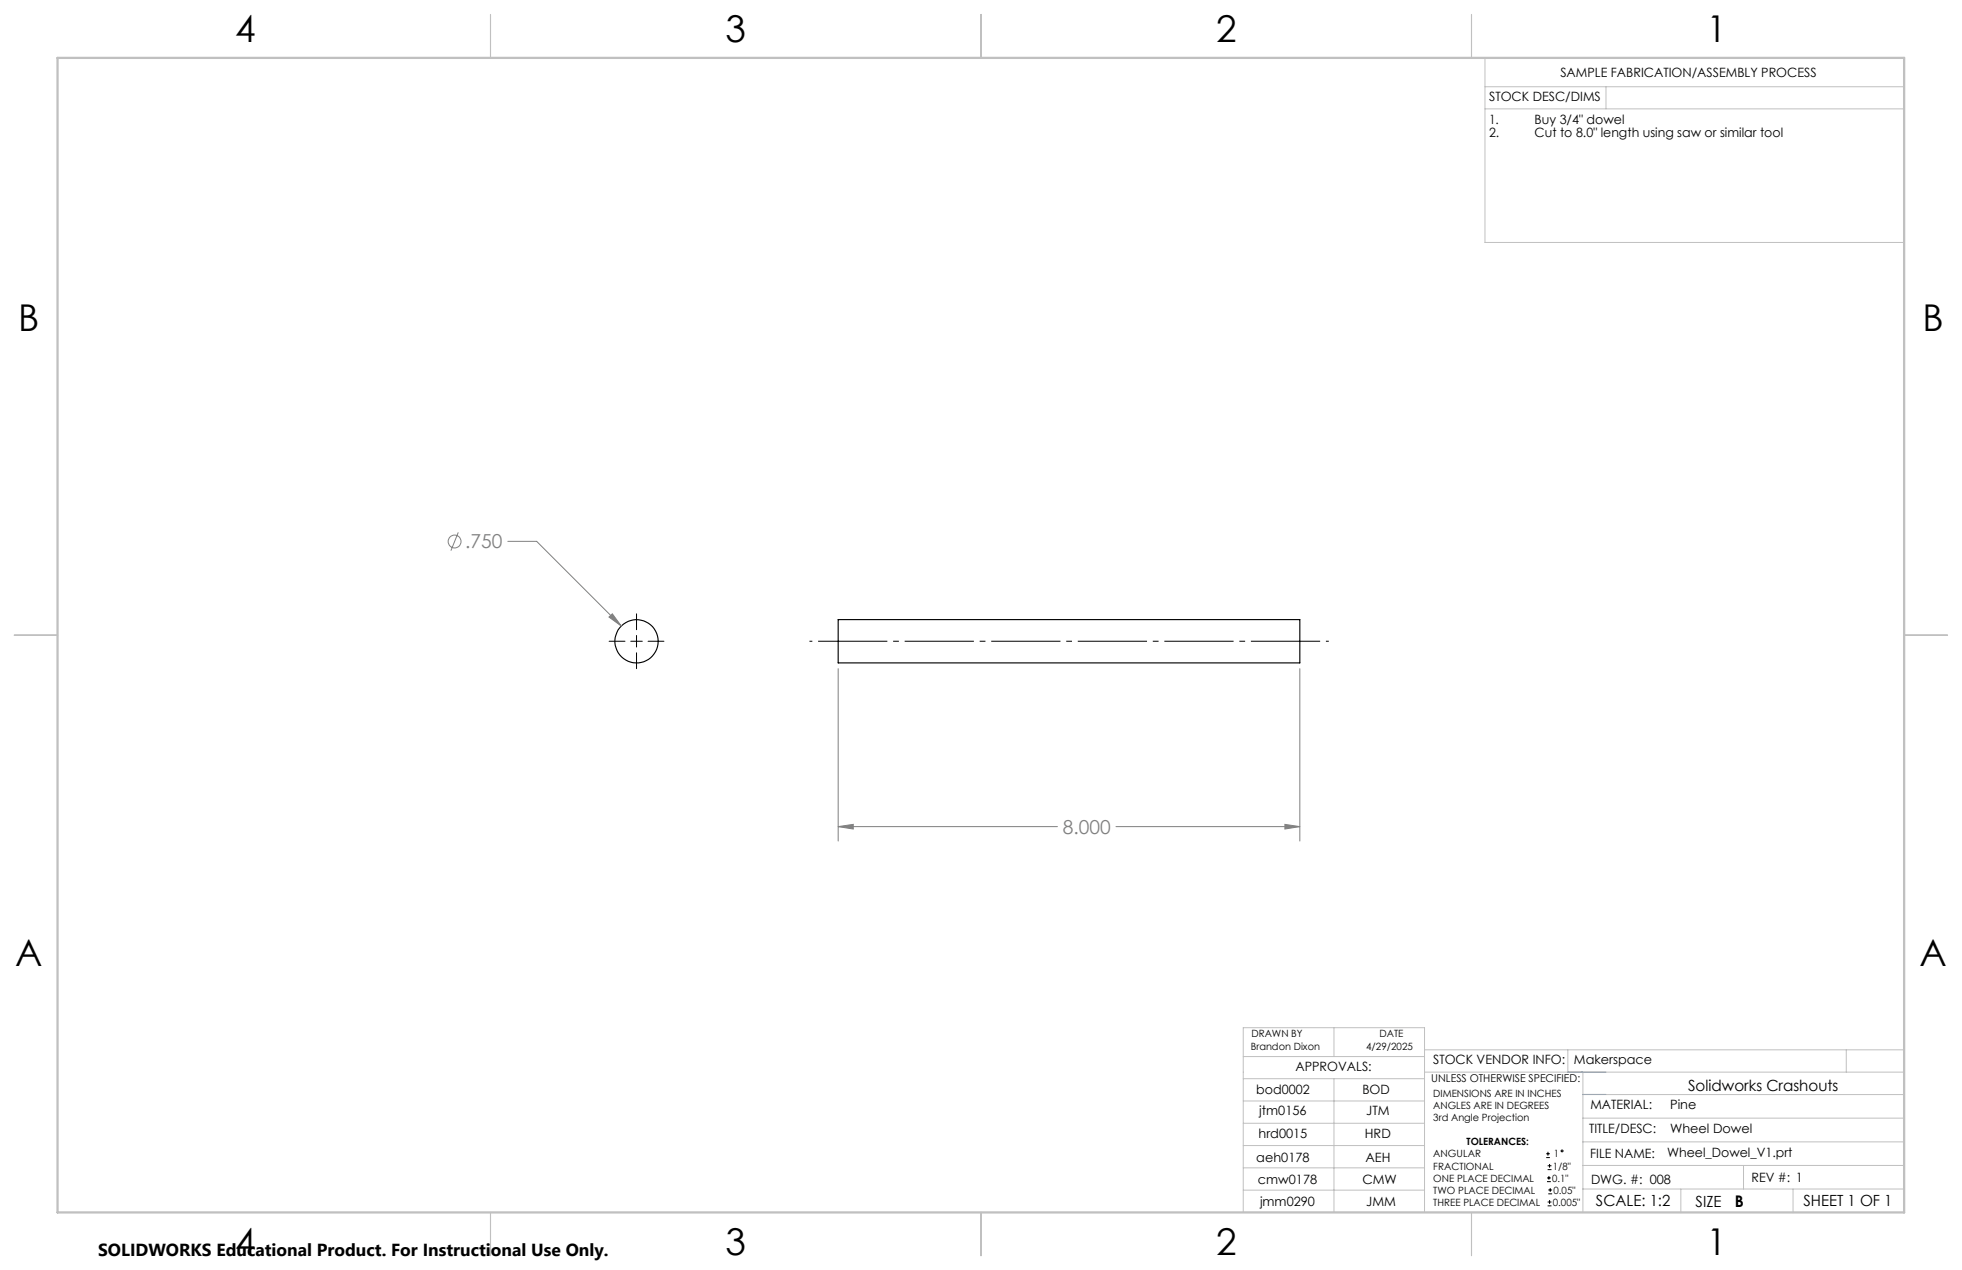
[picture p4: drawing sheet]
<svg xmlns="http://www.w3.org/2000/svg" width="432mm" height="279mm" viewBox="0 0 432 279" stroke-linecap="round" stroke-linejoin="round" font-family="sans-serif">
<g fill="none" stroke="#000" stroke-width=".25">
<path d="M184.5 136.3h101.6v9.5h-101.6z"/>
<circle cx="140.1" cy="141.1" r="4.7"/>
</g>
<g fill="none" stroke="#808080" stroke-width=".22">
<path d="M100.9 117.1l-1.7 4M111.8 119.1h6.3l18.6 18.6M134 135.7l.8-.7 1.9 2.7zM184.5 147.1v37.9M286.1 147.1v37.9M184.5 181.9l3.3-.5v1zM184.5 181.9h48.2M245.6 181.9h40.5M282.8 181.4l3.3 .5-3.3 .5z"/>
<circle cx="100" cy="119.1" r="1.41"/>
</g>
<g fill="none" stroke="#000" stroke-width=".22">
<path d="M140.1 135v3.5M140.1 139.8v2.5M134.1 141.1h3.4M138.8 141.1h2.6M140.1 143.6v3.5M142.6 141.1h3.5M340.3 254.7h.8M340.3 253.8h.8M340.5 260h.8M340.5 259.2h.8M340.6 257.3h.9M340.6 256.5h.9"/>
<path d="M340.7 253.4v.8M340.9 258.7v.8M341 256.1v.8M340.6 265.3h.9M340.6 264.4h.9M340.7 262.6h.9M340.7 261.8h.9M341 264v.9M341.2 261.4v.8"/>
<circle cx="343.8" cy="253.2" r=".2"/>
</g>
<path d="M178.1 141.1h114.3" fill="none" stroke="#000" stroke-width=".22" stroke-dasharray="15.2 1.3 1.3 1.3" stroke-dashoffset="-1.9" stroke-linecap="butt"/>
<g fill="none" stroke="#c0c0c0" stroke-width=".22">
<path d="M326.8 19.1h92.3M326.8 12.7v40.6h92.3M353.4 19.1v4.9M326.8 24h92.3M273.6 232.4h39.9M273.6 237.3h39.9M293.6 226.1v6.3M293.6 237.3v29.4M313.5 235.9h105.6M313.5 231h105.6M345.1 231v4.9M348.4 235.9v30.9"/>
<path d="M406.3 231v4.9M273.6 242.2h39.9M273.6 247.1h39.9M273.6 252h39.9M273.6 256.9h39.9M348.4 246h70.7M348.4 256.4h70.7M348.4 251.2h70.7M348.4 240.8h70.7M383.7 256.4v5.2M273.6 261.8h39.9M313.5 266.7v-40.6h-39.9v40.6h74.4"/>
<path d="M348.4 261.6h70.7M369.9 261.6v5.2M394.6 261.6v5.2"/>
</g>
<path d="M107.9 3.2v9.5M215.9 3.2v9.5M323.8 3.2v9.5M3.1 139.7h9.6M419.1 139.7h9.5M107.9 266.7v9.6M215.9 266.7v9.6M323.8 266.7v9.6" fill="none" stroke="#c0c0c0" stroke-width=".25"/>
<path d="M12.7 12.7h406.4v254h-406.4z" fill="none" stroke="#c0c0c0" stroke-width=".5"/>
<path d="M345.1 235.9h8.3M348.4 240.8h5" fill="none" stroke="#53a9ff" stroke-width=".22"/>
<path d="M134 135.7l2.7 2-1.9-2.7zM184.5 181.9l3.3-.5v1zM282.8 181.4l3.3 .5-3.3 .5z" fill="#808080"/>
<g font-size="8.1">
<text x="51.7" y="9.3">4</text>
<text x="159.7" y="9.3">3</text>
<text x="267.6" y="9.3">2</text>
<text x="375.6" y="9.3">1</text>
<text x="4" y="72.8">B</text>
<text x="423.1" y="72.8">B</text>
<text x="3.3" y="212.5">A</text>
<text x="422.4" y="212.5">A</text>
<text x="51.7" y="276">4</text>
<text x="159.7" y="276">3</text>
<text x="267.6" y="276">2</text>
<text x="375.6" y="276">1</text>
</g>
<g font-size="4.2" fill="#808080">
<text x="102.4" y="120.7">.750</text>
<text x="233.9" y="183.5">8.000</text>
</g>
<text font-size="3.8" x="21.6" y="276.3">SOLIDWORKS Educational Product. For Instructional Use Only.</text>
<text font-size="3.5" x="381.8" y="265.6">B</text>
<g font-size="3.4">
<text x="371.5" y="240.1">Solidworks Crashouts</text>
<text x="351.2" y="265.2">SCALE: 1:2</text>
<text x="373.2" y="265.6">SIZE</text>
<text x="396.9" y="265.2">SHEET 1 OF 1</text>
</g>
<g font-size="2.8">
<text x="343.4" y="16.9">SAMPLE FABRICATION/ASSEMBLY PROCESS</text>
<text x="327.7" y="22.3">STOCK DESC/DIMS</text>
<text x="327.7" y="27.3">1.</text>
<text x="337.7" y="27.3">Buy 3/4&quot; dowel</text>
<text x="327.7" y="30.1">2.</text>
<text x="337.7" y="30.1">Cut to 8.0&quot; length using saw or similar tool</text>
<text x="285.1" y="235.7">APPROVALS:</text>
<text x="315.4" y="234.1">STOCK VENDOR INFO:</text>
<text x="346.4" y="234.1">Makerspace</text>
<text x="276.5" y="240.6">bod0002</text>
<text x="277.1" y="245.4">jtm0156</text>
<text x="299.8" y="240.6">BOD</text>
<text x="300.7" y="245.4">JTM</text>
<text x="350" y="244.1">MATERIAL:</text>
<text x="367.6" y="244.1">Pine</text>
<text x="277" y="250.4">hrd0015</text>
<text x="300.4" y="250.4">HRD</text>
<text x="349.7" y="249.2">TITLE/DESC:</text>
<text x="367.6" y="249.2">Wheel Dowel</text>
<text x="276.5" y="255.6">aeh0178</text>
<text x="300.5" y="255.6">AEH</text>
<text x="350" y="254.7">FILE NAME:</text>
<text x="366.9" y="254.5">Wheel_Dowel_V1.prt</text>
<text x="276.8" y="260.4">cmw0178</text>
<text x="299.8" y="260.4">CMW</text>
<text x="350.2" y="260.4">DWG. #: 008</text>
<text x="385.5" y="260">REV #: 1</text>
<text x="277.3" y="265.3">jmm0290</text>
<text x="300.7" y="265.3">JMM</text>
</g>
<text font-size="2.4" x="315" y="238.1">UNLESS OTHERWISE SPECIFIED:</text>
<g font-size="2.2">
<text x="275.3" y="231.1">Brandon Dixon</text>
<text x="275.4" y="228.2">DRAWN BY</text>
<text x="300.7" y="231.1">4/29/2025</text>
<text x="303.6" y="228.2">DATE</text>
<text x="315.4" y="241.4">DIMENSIONS ARE IN INCHES</text>
<text x="315.4" y="244">ANGLES ARE IN DEGREES</text>
<text x="315.4" y="246.7">3rd Angle Projection</text>
<text x="322.8" y="252">TOLERANCES:</text>
<text x="315.4" y="254.6">ANGULAR</text>
<text x="315.4" y="257.3">FRACTIONAL</text>
<text x="341.8" y="257.3">1/8&quot;</text>
<text x="342" y="254.6">1</text>
<text x="315.4" y="262.6">TWO PLACE DECIMAL</text>
<text x="315.4" y="260">ONE PLACE DECIMAL</text>
<text x="341.6" y="260">0.1&quot;</text>
<text x="341.9" y="262.6">0.05&quot;</text>
<text x="315.4" y="265.3">THREE PLACE DECIMAL</text>
<text x="341.8" y="265.3">0.005&quot;</text>
</g>
</svg>
